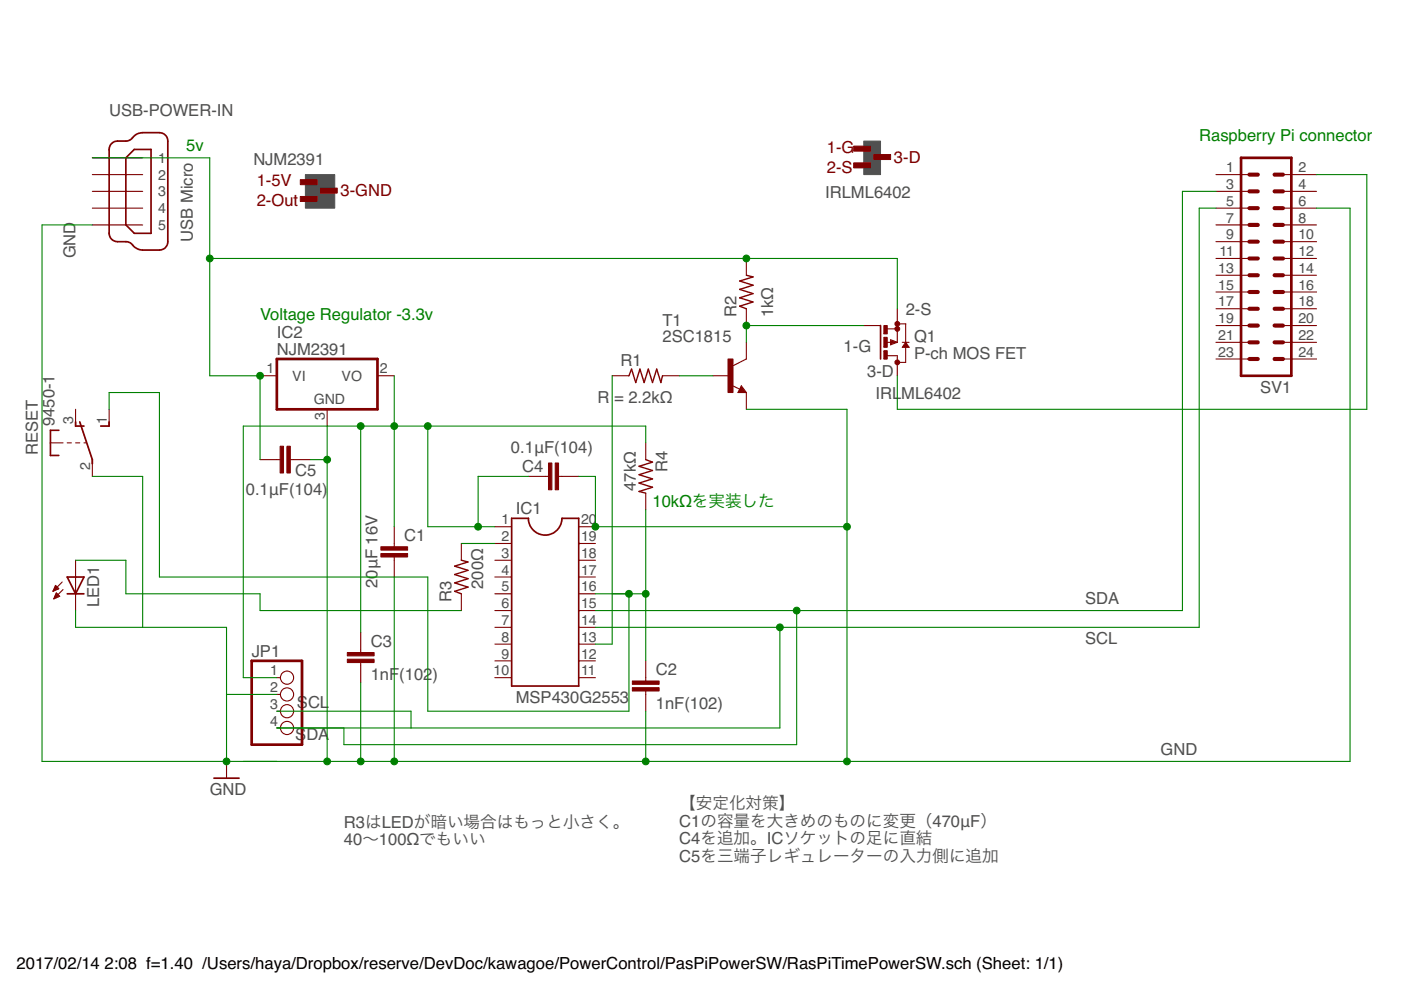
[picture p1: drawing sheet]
<svg xmlns="http://www.w3.org/2000/svg" width="297mm" height="210mm" viewBox="0 0 297 210" stroke-linecap="round" stroke-linejoin="round" font-family="sans-serif">
<g fill="#505050" stroke="#505050" stroke-width=".21">
<path d="M183.1 29.9h3.6v7.1h-3.6z"/>
<path d="M64.7 37h6.3v7.1h-6.3z"/>
</g>
<g fill="#800000" stroke="#800000" stroke-width=".21">
<path d="M181 34.5h3.6v1.1h-3.6z"/>
<path d="M185.3 32.8h3.5v1h-3.5z"/>
<path d="M181 31h3.6v1h-3.6z"/>
<path d="M63.7 41.7h3.5v1h-3.5z"/>
<path d="M67.9 39.9h3.6v1h-3.6z"/>
<path d="M63.7 38.1h3.5v1.1h-3.5z"/>
<path d="M187.4 74.4h.7v1.7h-.7z"/>
<path d="M187.4 69h.7v1.8h-.7z"/>
<path d="M187.4 71.5h.7v2.1h-.7z"/>
<path d="M154.3 76.1h1.1v7.1h-1.1z"/>
<path d="M80.8 117.4h5.6v.7h-5.6z"/>
<path d="M80.8 115.9h5.6v.7h-5.6z"/>
<path d="M134.1 145.8h5.6v.7h-5.6z"/>
<path d="M134.1 144.4h5.6v.7h-5.6z"/>
<path d="M73.6 139.8h5.7v.7h-5.7z"/>
<path d="M73.6 138.3h5.7v.8h-5.7z"/>
<path d="M117.7 98.2h.7v5.6h-.7z"/>
<path d="M116.3 98.2h.7v5.6h-.7z"/>
<path d="M59.4 94.6h.7v5.7h-.7z"/>
<path d="M60.8 94.6h.8v5.7h-.8z"/>
</g>
<g fill="none" stroke="#800000" stroke-width=".36">
<path d="M23.7 30.4l.9-.4 2.4-.1 .6-.3a3.4 3.4 0 0 1 2.6-1.5h3.6a1.77 1.77 0 0 1 1.8 1.8v21.3a1.77 1.77 0 0 1-1.8 1.8h-3.6a3.5 3.5 0 0 1-2.6-1.5l-.6-.2-2.1-.1a1.81 1.81 0 0 1-1.8-1.7v-17.8l.2-.7zM28.5 31.7h3.5v17.8h-3.5l-1.8-1.8v-14.2zM186.7 69v7.1M189.5 72.6l-.5-.2v.3l.7-.1M192 72.9l.4 .6h-.7zM12.5 91.2h-1.8v5.4h1.8M16 89.5v.8h1.8M16.9 89.5l2.7 8v.8M23.1 89.5v.8h-1.7M157.2 82.5l.2 .4h-.6l.4-.7 .7 .9h-1.1M108.5 109.9h3.5a3.6 3.6 0 0 0 3.6 3.6 3.6 3.6 0 0 0 3.5-3.6h3.6v35.6h-14.2zM14.2 122.3h3.6l-1.8 3.6z"/>
<path d="M14.2 125.9h3.6M45.4 165h5.3"/>
</g>
<g fill="none" stroke="#800000" stroke-width=".23">
<path d="M19.6 33.5h10.6M19.6 37h10.6M257.8 37h7.1M272 37h7.1M19.6 40.6h10.6M19.6 44.1h10.6M19.6 47.7h10.6M158.2 54.8v3.6M257.8 40.6h7.1M257.8 44.1h7.1M257.8 47.7h7.1M257.8 51.2h7.1"/>
<path d="M257.8 54.8h7.1M257.8 58.4h7.1M272 40.6h7.1M272 44.1h7.1M272 47.7h7.1M272 51.2h7.1M272 54.8h7.1M272 58.4h7.1M55.1 79.7h3.6M80 79.7h3.6M129.8 79.7h3.5M140.5 79.7h3.5"/>
<path d="M151.1 79.7h3.6M158.2 72.6v3.5l-2.8 1.5M158.2 65.5v3.5M183.1 69h3.6M188.1 75.4h2.1v4.3M188.1 72.6h2.1M188.1 69.7h2.1M188.8 72l1.4 .6-1.4 .5zM190.2 65.5v7.1M190.2 68.7h1.8v8.1h-1.8M191.3 72.6h1.4M192 72.6l.7 1h-1.4z"/>
<path d="M257.8 72.6h7.1M257.8 69h7.1M257.8 61.9h7.1M257.8 65.5h7.1M257.8 76.1h7.1M272 72.6h7.1M272 69h7.1M272 61.9h7.1M272 65.5h7.1M272 76.1h7.1M10.7 93.9h2.7M14.2 93.9h.9"/>
<path d="M16 86.8v3.5M16 93.9h.9M17.8 93.9h.5M19.6 97.5v3.5M23.1 86.8v3.5M55.1 97.5h4.3M61.5 97.5h4.3M69.4 86.8v3.5M136.9 93.9v3.6M155.1 81.7l1.7 .8M157.2 81.8l1 1.4h-1.7zM158.2 83.2v3.6"/>
<path d="M16 118.8v10.7M83.6 111.7v4.3M83.6 118.1v4.2M97.8 115.2v3.6M104.9 111.7h3.6M104.9 115.2h3.6M104.9 118.8h3.6M112 101h4.3M118.4 101h4.3M122.7 111.7h3.5M122.7 115.2h3.5M122.7 118.8h3.5"/>
<path d="M136.9 104.6v3.5M11.3 125.3h.1M11.3 125.1h.6M11.4 124.9h.9M11.4 126.9h.1M11.5 124.7h.9M11.5 126.7h.4M11.6 124.6h.6M11.6 126.6h.8M11.7 124.4h.3M11.7 126.4h.9M11.7 124.2h.1"/>
<path d="M11.7 126.2h.7M11.8 124.1l.7 .7-1.3 .6zM11.8 126h.4M11.9 125.8h.1M11.9 125.7l.8 .7-1.3 .6zM13.2 123.4l-2 2M13.4 125l-2 2M76.5 134.1v4.2M97.8 125.9v3.6M104.9 122.3h3.6M104.9 125.9h3.6M104.9 129.5h3.6"/>
<path d="M104.9 133h3.6M104.9 136.6h3.6M122.7 122.3h3.5M122.7 125.9h3.5M122.7 129.5h3.5M122.7 133h3.5M122.7 136.6h3.5M58.7 143.7h.8M58.7 147.2h.8M58.7 150.8h.8M58.7 154.3h.8M76.5 140.5v4.2"/>
<path d="M104.9 140.1h3.6M104.9 143.7h3.6M122.7 140.1h3.5M122.7 143.7h3.5M136.9 140.1v4.3M136.9 146.5v4.3M48 161.4v3.6"/>
<circle cx="60.9" cy="143.7" r="1.4"/>
<circle cx="60.9" cy="150.8" r="1.4"/>
<circle cx="60.9" cy="154.3" r="1.4"/>
<circle cx="60.9" cy="147.2" r="1.4"/>
</g>
<g fill="#800000" stroke="#800000" stroke-width=".21">
<circle cx="190.2" cy="68.7" r=".51"/>
<circle cx="190.2" cy="69.7" r=".51"/>
<circle cx="190.2" cy="76.8" r=".51"/>
</g>
<path d="M263.1 33.5h10.7v46.2h-10.7zM58.7 76.1h21.3v10.7h-21.3zM53.4 140.1h10.6v17.8h-10.6z" fill="none" stroke="#800000" stroke-width=".57"/>
<path d="M158.2 58.4l1.5 .3-2.9 .9 2.9 .9-2.9 .9 2.9 .9-2.9 .8 2.9 .9-2.9 .9 1.4 .6M133.3 79.7l.6-1.4 .9 2.8 .9-2.8 .9 2.8 .9-2.8 .8 2.8 .9-2.8 .9 2.8 .4-1.4M136.9 97.5l1.4 .5-2.8 .9 2.8 .9-2.8 .8 2.8 .9-2.8 .9 2.8 .9-2.8 .9 1.4 .4M97.8 118.8l1.4 .3-2.8 .9 2.8 .9-2.8 .9 2.8 .9-2.8 .9 2.8 .9-2.8 .9 1.4 .5" fill="none" stroke="#800000" stroke-width=".3"/>
<g fill="none" stroke="#800000" stroke-width=".87">
<path d="M264.9 37h1.8M270.2 37h1.8M264.9 44.1h1.8M264.9 40.6h1.8M264.9 51.2h1.8M264.9 47.7h1.8M264.9 58.4h1.8M264.9 54.8h1.8M270.2 44.1h1.8M270.2 40.6h1.8M270.2 51.2h1.8M270.2 47.7h1.8"/>
<path d="M270.2 58.4h1.8M270.2 54.8h1.8M264.9 61.9h1.8M264.9 69h1.8M264.9 65.5h1.8M264.9 76.1h1.8M264.9 72.6h1.8M270.2 61.9h1.8M270.2 69h1.8M270.2 65.5h1.8M270.2 76.1h1.8M270.2 72.6h1.8"/>
</g>
<g fill="none" stroke="#008000" stroke-width=".23">
<path d="M19.6 33.5h24.9v46.2h10.6v17.8M279.1 37h10.7v49.8h-99.6v-7.1M44.5 54.8h145.7v10.7M257.8 44.1h-3.5v88.9h-128.1M257.8 40.6h-7.1v88.9h-124.5M279.1 44.1h7.1v117.3h-277.3v-113.7h10.7M83.6 79.7v32M129.8 79.7v56.9h-3.6M144 79.7h7.1M183.1 69h-24.9v3.6M23.1 86.8v-3.6h10.7v39.1h56.9v28.5h42.6v-24.9M65.8 97.5h3.6"/>
<path d="M69.4 90.3v71.1M76.5 90.3v43.8M90.7 90.3v21.4h14.2M136.9 93.9v-3.6h-85.3v53.4h7.1M158.2 86.8h21.4v74.6M16 118.8h10.7v7.1h28.4v3.6h42.7M19.6 101h10.6v32M97.8 115.2h7.1M112 101h-10.6v10.7M122.7 101h3.5v10.7h53.4M136.9 108.1v32M16 129.5v3.5h32v28.4"/>
<path d="M83.6 122.3v39.1M126.2 125.9h10.7M165.4 133v21.3h-106.7M168.9 129.5v28.4h-96v-3.6M48 147.2h10.7M58.7 150.8h28.4v3.5M76.5 144.7v16.7M136.9 150.8v10.6"/>
</g>
<g fill="#008000" stroke="#008000" stroke-width=".21">
<circle cx="90.7" cy="90.3" r=".72"/>
<circle cx="83.6" cy="90.3" r=".72"/>
<circle cx="76.5" cy="90.3" r=".72"/>
<circle cx="101.4" cy="111.7" r=".72"/>
<circle cx="69.4" cy="161.4" r=".72"/>
<circle cx="48" cy="161.4" r=".72"/>
<circle cx="179.6" cy="161.4" r=".72"/>
<circle cx="136.9" cy="161.4" r=".72"/>
<circle cx="83.6" cy="161.4" r=".72"/>
<circle cx="76.5" cy="161.4" r=".72"/>
<circle cx="126.2" cy="111.7" r=".72"/>
<circle cx="179.6" cy="111.7" r=".72"/>
<circle cx="69.4" cy="97.5" r=".72"/>
<circle cx="133.3" cy="125.9" r=".72"/>
<circle cx="136.9" cy="125.9" r=".72"/>
<circle cx="158.2" cy="69" r=".72"/>
<circle cx="168.9" cy="129.5" r=".72"/>
<circle cx="44.5" cy="54.8" r=".72"/>
<circle cx="158.2" cy="54.8" r=".72"/>
<circle cx="55.1" cy="79.7" r=".72"/>
<circle cx="165.4" cy="133" r=".72"/>
</g>
<g font-size="3.5" fill="#505050">
<text x="23.1" y="24.6">USB-POWER-IN</text>
<text x="53.7" y="34.9">NJM2391</text>
<text x="175" y="42">IRLML6402</text>
<text x="40.9" y="51.2" transform="rotate(-90 40.9 51.2)">USB Micro</text>
<text x="16" y="54.8" transform="rotate(-90 16 54.8)">GND</text>
<text x="58.7" y="71.7">IC2</text>
<text x="140.5" y="69">T1</text>
<text x="156.1" y="67.2" transform="rotate(-90 156.1 67.2)">R2</text>
<text x="163.9" y="67.3" transform="rotate(-90 163.9 67.3)">1kΩ</text>
<text x="192" y="66.9">2-S</text>
<text x="58.7" y="75.2">NJM2391</text>
<text x="131.6" y="77.6">R1</text>
<text x="140.5" y="72.6">2SC1815</text>
<text x="178.9" y="74.7">1-G</text>
<text x="193.8" y="76.1">P-ch MOS FET</text>
<text x="193.8" y="72.6">Q1</text>
<text x="183.8" y="80">3-D</text>
<text x="267.2" y="83.2">SV1</text>
<text x="126.7" y="85.4">R</text>
<text x="130.2" y="85.4">= 2.2kΩ</text>
<text x="185.6" y="84.7">IRL</text>
<text x="191.1" y="84.7">ML6402</text>
<text x="11.6" y="90.3" transform="rotate(-90 11.6 90.3)">9450-1</text>
<text x="8" y="96.6" transform="rotate(-90 8 96.6)">RESET</text>
<text x="62.6" y="100.8">C5</text>
<text x="108.3" y="96">0.1μF(104)</text>
<text x="110.7" y="100.1">C4</text>
<text x="141.5" y="100.2" transform="rotate(-90 141.5 100.2)">R4</text>
<text x="52.1" y="104.9">0.1μF(104)</text>
<text x="134.8" y="104.1" transform="rotate(-90 134.8 104.1)">47kΩ</text>
<text x="109.4" y="109">IC1</text>
<text x="85.7" y="114.7">C1</text>
<text x="80" y="124.7" transform="rotate(-90 80 124.7)">20μF 16V</text>
<text x="102.4" y="124.8" transform="rotate(-90 102.4 124.8)">200Ω</text>
<text x="21" y="128.7" transform="rotate(-90 21 128.7)">LED1</text>
<text x="95.7" y="127.7" transform="rotate(-90 95.7 127.7)">R3</text>
<text x="230.1" y="128">SDA</text>
<text x="78.6" y="137.1">C3</text>
<text x="230.1" y="136.6">SCL</text>
<text x="53.4" y="139.2">JP1</text>
<text x="139" y="143.1">C2</text>
<text x="78.6" y="144.2">1nF(102</text>
<text x="91.7" y="144.2">)</text>
<text x="109.4" y="149">MSP430G2553</text>
<text x="63" y="150.1">SCL</text>
<text x="139" y="150.2">1nF(102)</text>
<text x="62.6" y="156.8">S</text>
<text x="64.9" y="156.8">DA</text>
<text x="246.1" y="160">GND</text>
<text x="44.5" y="168.6">GND</text>
<text x="144" y="171.6">【安定化対策】</text>
<text x="72.9" y="175.5">R3はLEDが暗い場合はもっと⼩さく。</text>
<text x="72.9" y="179.2">40〜100Ωでもいい</text>
<text x="144" y="175.3">C1の容量を⼤きめのものに変更（470μF）</text>
<text x="144" y="179.1">C4を追加。ICソケットの⾜に直結</text>
<text x="144" y="182.8">C5を三端⼦レギュレーターの⼊⼒側に追加</text>
</g>
<g font-size="3.5" fill="#008000">
<text x="254.2" y="29.9">Raspberry Pi connector</text>
<text x="39.5" y="32">5v</text>
<text x="55.1" y="67.9">Voltage Regulator -3.3v</text>
<text x="138.3" y="107.4">10kΩを実装した</text>
</g>
<g font-size="3.5" fill="#800000">
<text x="175.3" y="32.4">1-G</text>
<text x="189.5" y="34.5">3-D</text>
<text x="54.4" y="39.5">1-5V</text>
<text x="72.2" y="41.6">3-GND</text>
<text x="175.3" y="36.7">2-S</text>
<text x="54.4" y="43.8">2-Out</text>
</g>
<g font-size="3.5">
<text x="3.5" y="205.4">2017/02/14</text>
<text x="22.2" y="205.4">2:08 f=1.40 /Users/haya/Dropbox/reserve/DevDoc/kawagoe/PowerControl/PasPiPowerSW/RasPiTimePowerSW.sch (Sheet: 1/1)</text>
</g>
<g font-size="3" fill="#505050">
<text x="33.5" y="34.5">1</text>
<text x="33.5" y="38.1">2</text>
<text x="33.5" y="41.6">3</text>
<text x="260" y="36.5">1</text>
<text x="260" y="40.1">3</text>
<text x="275.3" y="36.5">2</text>
<text x="275.3" y="40.1">4</text>
<text x="33.5" y="45.2">4</text>
<text x="260" y="43.6">5</text>
<text x="260" y="47.2">7</text>
<text x="275.3" y="43.6">6</text>
<text x="275.3" y="47.2">8</text>
<text x="33.5" y="48.8">5</text>
<text x="260" y="50.7">9</text>
<text x="275.3" y="50.7">10</text>
<text x="258.3" y="57.9">13</text>
<text x="258.5" y="54.3">11</text>
<text x="275.3" y="54.3">12</text>
<text x="275.3" y="57.9">14</text>
<text x="258.3" y="61.4">15</text>
<text x="258.3" y="65">17</text>
<text x="275.3" y="61.4">16</text>
<text x="275.3" y="65">18</text>
<text x="258.3" y="68.5">19</text>
<text x="275.3" y="68.5">20</text>
<text x="258.3" y="72.1">21</text>
<text x="258.3" y="75.6">23</text>
<text x="275.3" y="72.1">22</text>
<text x="275.3" y="75.6">24</text>
<text x="56.5" y="79.2">1</text>
<text x="62" y="80.7">VI</text>
<text x="72.4" y="80.8">VO</text>
<text x="80.5" y="79.2">2</text>
<text x="15.5" y="89.8" transform="rotate(-90 15.5 89.8)">3</text>
<text x="22.6" y="89.8" transform="rotate(-90 22.6 89.8)">1</text>
<text x="66.5" y="85.7">GND</text>
<text x="68.9" y="89" transform="rotate(-90 68.9 89)">3</text>
<text x="19.1" y="99.6" transform="rotate(-90 19.1 99.6)">2</text>
<text x="106.3" y="111.2">1</text>
<text x="123.2" y="111.2">20</text>
<text x="106.3" y="114.7">2</text>
<text x="106.3" y="118.3">3</text>
<text x="123.2" y="118.3">18</text>
<text x="123.2" y="114.7">19</text>
<text x="106.3" y="121.8">4</text>
<text x="106.3" y="125.4">5</text>
<text x="123.2" y="125.4">16</text>
<text x="123.2" y="121.8">17</text>
<text x="106.3" y="129">6</text>
<text x="123.2" y="129">15</text>
<text x="106.3" y="132.5">7</text>
<text x="106.3" y="136.1">8</text>
<text x="123.2" y="136.1">13</text>
<text x="123.2" y="132.5">14</text>
<text x="57.3" y="143.2">1</text>
<text x="104.6" y="143.2">10</text>
<text x="106.3" y="139.6">9</text>
<text x="123.2" y="143.2">11</text>
<text x="123.2" y="139.6">12</text>
<text x="57.3" y="146.7">2</text>
<text x="57.3" y="150.3">3</text>
<text x="57.3" y="153.8">4</text>
</g>
</svg>
